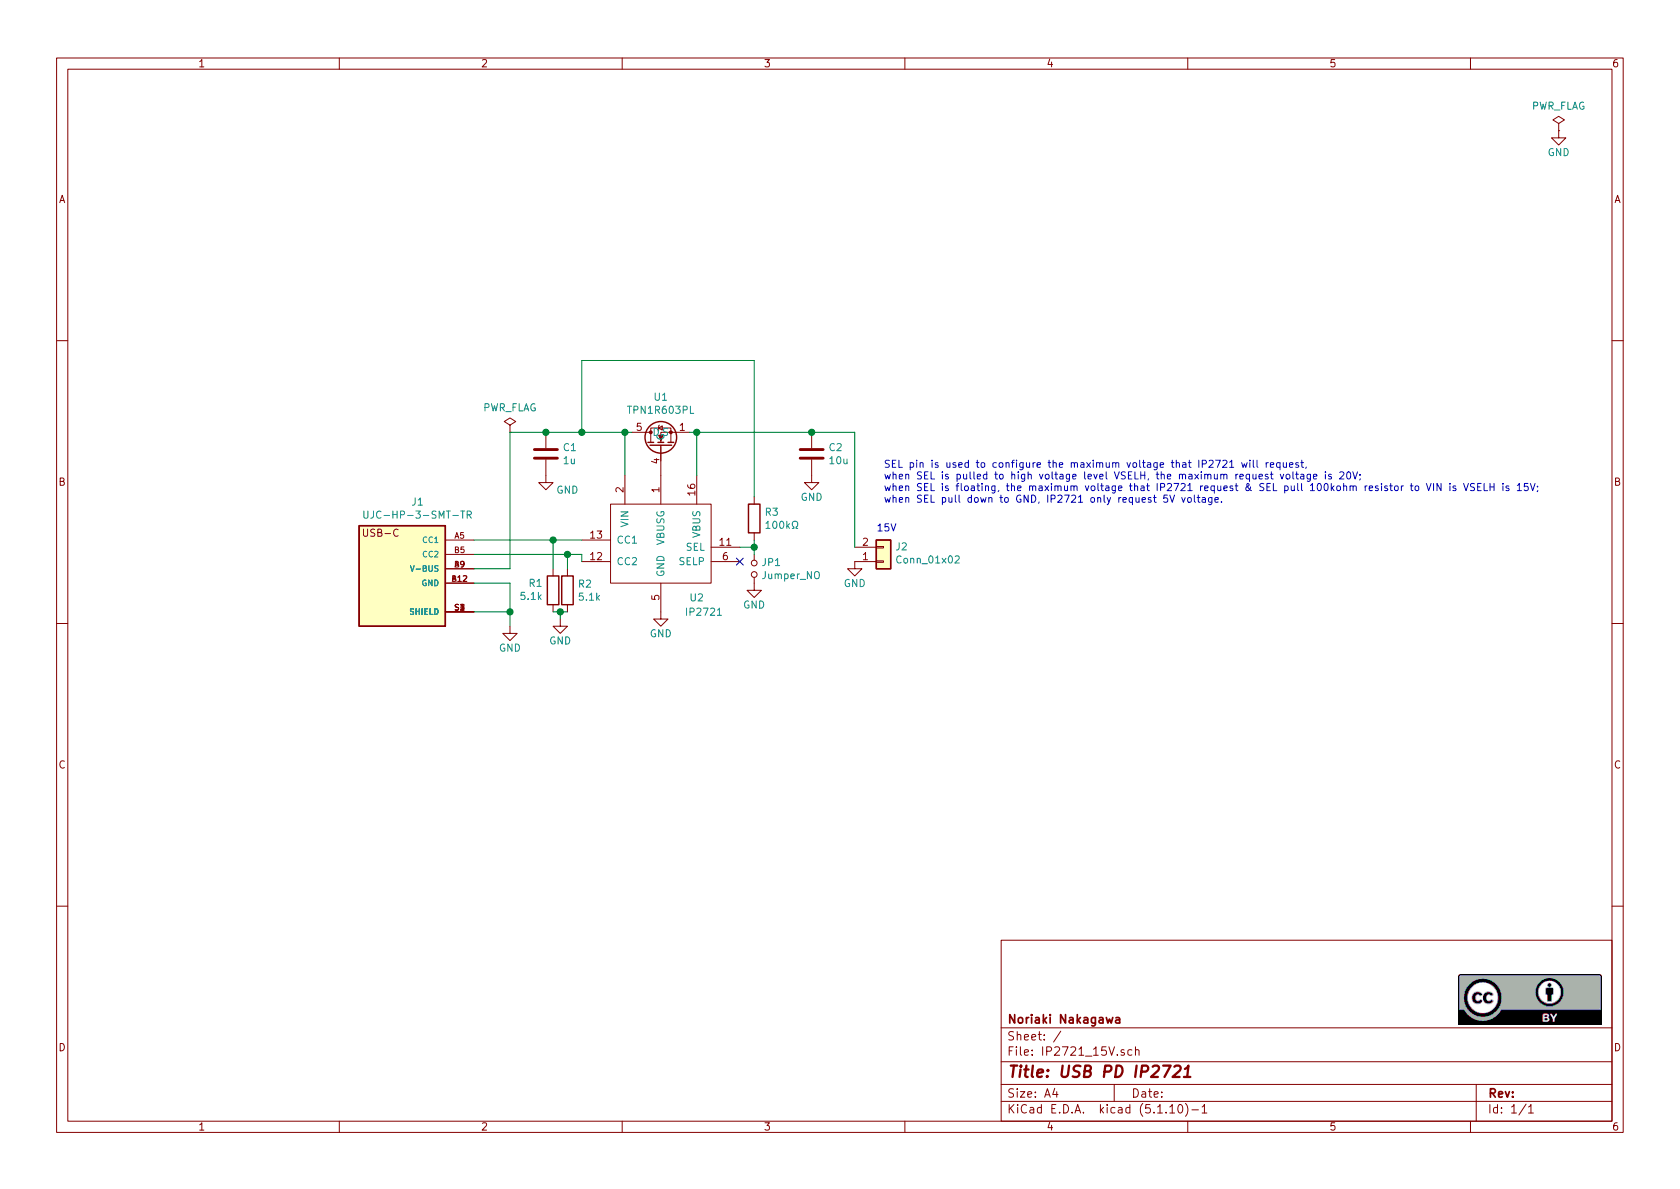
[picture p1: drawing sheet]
EESchema Schematic File Version 4
EELAYER 30 0
EELAYER END
$Descr A4 11693 8268
encoding utf-8
Sheet 1 1
Title "USB PD IP2721"
Date ""
Rev ""
Comp "Noriaki Nakagawa"
Comment1 ""
Comment2 ""
Comment3 ""
Comment4 ""
$EndDescr
$Comp
L IP2721:IP2721 U2
U 1 1
P 4600 3750
F 0 "U2" H 4850 3350 50  0000 C CNN
F 1 "IP2721" H 4900 3250 50  0000 C CNN
F 2 "Housings_SSOP:TSSOP-16_4.4x5mm_Pitch0.65mm" H 4550 4350 50  0001 C CNN
F 3 "https://datasheet.lcsc.com/szlcsc/2006111335_INJOINIC-IP2721_C603176.pdf" H 4550 4350 50  0001 C CNN
F 4 "IP2721" H 4600 3750 50  0001 C CNN "#manf"
F 5 "https://m.ja.aliexpress.com/item/4001188999819.html" H 4600 3750 50  0001 C CNN "order_URL"
	1    4600 3750
	1    0    0    -1  
$EndComp
Text Notes 6150 3500 0    50   ~ 0
\nSEL pin is used to configure the maximum voltage that IP2721 will request, \nwhen SEL is pulled to high voltage level VSELH, the maximum request voltage is 20V; \nwhen SEL is floating, the maximum voltage that IP2721 request & SEL pull 100kohm resistor to VIN is VSELH is 15V; \nwhen SEL pull down to GND, IP2721 only request 5V voltage.
$Comp
L power:GND #PWR04
U 1 1
P 4600 4250
F 0 "#PWR04" H 4600 4000 50  0001 C CNN
F 1 "GND" H 4600 4100 50  0000 C CNN
F 2 "" H 4600 4250 50  0001 C CNN
F 3 "" H 4600 4250 50  0001 C CNN
	1    4600 4250
	1    0    0    -1  
$EndComp
$Comp
L UJC-HP-3-SMT-TR:UJC-HP-3-SMT-TR J1
U 1 1
P 2800 3950
F 0 "J1" H 2693 4417 50  0000 C CNN
F 1 "UJC-HP-3-SMT-TR" H 2693 4326 50  0000 C CNN
F 2 "CUI_UJC-HP-3-SMT-TR" H 2400 3350 50  0001 L BNN
F 3 "https://www.cuidevices.com/product/resource/ujc-hp-3-smt-tr.pdf" H 2800 3950 50  0001 L BNN
F 4 "UJC-HP-3-SMT-TR" H 2850 3150 50  0001 C CNN "#manf"
F 5 "https://akizukidenshi.com/catalog/g/gC-16438/?customer=z" H 3350 3250 50  0001 C CNN "order_URL"
	1    2800 3950
	-1   0    0    -1  
$EndComp
NoConn ~ 5150 3900
Wire Wire Line
	3300 3750 3850 3750
Wire Wire Line
	3300 3850 3950 3850
Wire Wire Line
	4050 3850 4050 3900
$Comp
L Connector_Generic:Conn_01x02 J2
U 1 1
P 6150 3900
F 0 "J2" H 6230 3800 50  0000 L CNN
F 1 "Conn_01x02" H 6230 3891 50  0000 L CNN
F 2 "Pin_Headers:Pin_Header_Straight_1x02_Pitch2.54mm" H 6150 3900 50  0001 C CNN
F 3 "~" H 6150 3900 50  0001 C CNN
	1    6150 3900
	1    0    0    1   
$EndComp
$Comp
L power:GND #PWR06
U 1 1
P 5950 3900
F 0 "#PWR06" H 5950 3650 50  0001 C CNN
F 1 "GND" H 5950 3750 50  0000 C CNN
F 2 "" H 5950 3900 50  0001 C CNN
F 3 "" H 5950 3900 50  0001 C CNN
	1    5950 3900
	1    0    0    -1  
$EndComp
$Comp
L power:GND #PWR01
U 1 1
P 3550 4350
F 0 "#PWR01" H 3550 4100 50  0001 C CNN
F 1 "GND" H 3550 4200 50  0000 C CNN
F 2 "" H 3550 4350 50  0001 C CNN
F 3 "" H 3550 4350 50  0001 C CNN
	1    3550 4350
	1    0    0    -1  
$EndComp
Wire Wire Line
	3550 4050 3550 4250
Connection ~ 3550 4250
Wire Wire Line
	3550 4250 3550 4350
Wire Wire Line
	3300 3950 3550 3950
Wire Wire Line
	3550 3000 3800 3000
Wire Wire Line
	5950 3000 5650 3000
Wire Wire Line
	4400 3000 4350 3000
Wire Wire Line
	4350 3000 4350 3300
Wire Wire Line
	4800 3000 4850 3000
Wire Wire Line
	4850 3000 4850 3300
Wire Wire Line
	3300 4050 3550 4050
Wire Wire Line
	3300 4250 3550 4250
Text Notes 6100 3700 0    50   ~ 0
15V
$Comp
L Device:R R2
U 1 1
P 3950 4100
F 0 "R2" H 4020 4146 50  0000 L CNN
F 1 "5.1k" H 4020 4055 50  0000 L CNN
F 2 "Resistors_SMD:R_0603" V 3880 4100 50  0001 C CNN
F 3 "~" H 3950 4100 50  0001 C CNN
	1    3950 4100
	1    0    0    -1  
$EndComp
$Comp
L Device:R R1
U 1 1
P 3850 4100
F 0 "R1" H 3920 4054 50  0000 L CNN
F 1 "5.1k" H 3920 4145 50  0000 L CNN
F 2 "Resistors_SMD:R_0603" V 3780 4100 50  0001 C CNN
F 3 "~" H 3850 4100 50  0001 C CNN
	1    3850 4100
	-1   0    0    1   
$EndComp
$Comp
L power:GND #PWR03
U 1 1
P 3900 4300
F 0 "#PWR03" H 3900 4050 50  0001 C CNN
F 1 "GND" H 3900 4150 50  0000 C CNN
F 2 "" H 3900 4300 50  0001 C CNN
F 3 "" H 3900 4300 50  0001 C CNN
	1    3900 4300
	1    0    0    -1  
$EndComp
Wire Wire Line
	3850 4250 3900 4250
Wire Wire Line
	3900 4300 3900 4250
Connection ~ 3900 4250
Wire Wire Line
	3900 4250 3950 4250
Wire Wire Line
	3850 3950 3850 3750
Connection ~ 3850 3750
Wire Wire Line
	3850 3750 4050 3750
Wire Wire Line
	3950 3950 3950 3850
Connection ~ 3950 3850
Wire Wire Line
	3950 3850 4050 3850
$Comp
L Device:C C2
U 1 1
P 5650 3150
F 0 "C2" H 5765 3196 50  0000 L CNN
F 1 "10u" H 5765 3105 50  0000 L CNN
F 2 "Capacitors_SMD:C_0603" H 5688 3000 50  0001 C CNN
F 3 "" H 5650 3150 50  0001 C CNN
F 4 "https://akizukidenshi.com/catalog/g/gP-13161/" H 5650 3150 50  0001 C CNN "order_URL"
	1    5650 3150
	1    0    0    -1  
$EndComp
$Comp
L power:GND #PWR05
U 1 1
P 5650 3300
F 0 "#PWR05" H 5650 3050 50  0001 C CNN
F 1 "GND" H 5650 3150 50  0000 C CNN
F 2 "" H 5650 3300 50  0001 C CNN
F 3 "" H 5650 3300 50  0001 C CNN
	1    5650 3300
	1    0    0    -1  
$EndComp
$Comp
L Device:C C1
U 1 1
P 3800 3150
F 0 "C1" H 3915 3196 50  0000 L CNN
F 1 "1u" H 3915 3105 50  0000 L CNN
F 2 "Capacitors_SMD:C_0603" H 3838 3000 50  0001 C CNN
F 3 "~" H 3800 3150 50  0001 C CNN
F 4 "https://akizukidenshi.com/catalog/g/gP-14526/" H 3800 3150 50  0001 C CNN "order_URL"
	1    3800 3150
	1    0    0    -1  
$EndComp
$Comp
L power:GND #PWR02
U 1 1
P 3800 3300
F 0 "#PWR02" H 3800 3050 50  0001 C CNN
F 1 "GND" H 3950 3200 50  0000 C CNN
F 2 "" H 3800 3300 50  0001 C CNN
F 3 "" H 3800 3300 50  0001 C CNN
	1    3800 3300
	1    0    0    -1  
$EndComp
Connection ~ 3800 3000
Connection ~ 4350 3000
Connection ~ 4850 3000
Wire Wire Line
	5950 3000 5950 3800
Wire Wire Line
	3550 3000 3550 3950
Wire Wire Line
	3800 3000 4050 3000
$Comp
L IP2721_15V-rescue:TPN1R603PL-TPN1R603PL U1
U 1 1
P 4350 3050
F 0 "U1" V 4642 2800 50  0000 C CNN
F 1 "TPN1R603PL" V 4551 2800 50  0000 C CNN
F 2 "TPN1R603PL:TPN1R603PL" H 4350 3050 50  0001 C CNN
F 3 "https://akizukidenshi.com/download/ds/Toshiba/TPN1R603PL_datasheet_ja_20191018.pdf" H 4350 3050 50  0001 C CNN
F 4 "TPN1R603PLL1Q" H 4350 3050 50  0001 C CNN "#manf"
F 5 "https://akizukidenshi.com/catalog/g/gI-16414/" H 4350 3050 50  0001 C CNN "order_URL"
	1    4350 3050
	0    -1   -1   0   
$EndComp
$Comp
L power:PWR_FLAG #FLG0101
U 1 1
P 10850 900
F 0 "#FLG0101" H 10850 975 50  0001 C CNN
F 1 "PWR_FLAG" H 10850 1073 50  0000 C CNN
F 2 "" H 10850 900 50  0001 C CNN
F 3 "~" H 10850 900 50  0001 C CNN
	1    10850 900 
	1    0    0    -1  
$EndComp
$Comp
L power:PWR_FLAG #FLG0102
U 1 1
P 3550 3000
F 0 "#FLG0102" H 3550 3075 50  0001 C CNN
F 1 "PWR_FLAG" H 3550 3173 50  0000 C CNN
F 2 "" H 3550 3000 50  0001 C CNN
F 3 "~" H 3550 3000 50  0001 C CNN
	1    3550 3000
	1    0    0    -1  
$EndComp
$Comp
L power:GND #PWR0101
U 1 1
P 10850 900
F 0 "#PWR0101" H 10850 650 50  0001 C CNN
F 1 "GND" H 10850 750 50  0000 C CNN
F 2 "" H 10850 900 50  0001 C CNN
F 3 "" H 10850 900 50  0001 C CNN
	1    10850 900 
	1    0    0    -1  
$EndComp
$Comp
L power:GND #PWR07
U 1 1
P 5250 4050
F 0 "#PWR07" H 5250 3800 50  0001 C CNN
F 1 "GND" H 5250 3900 50  0000 C CNN
F 2 "" H 5250 4050 50  0001 C CNN
F 3 "" H 5250 4050 50  0001 C CNN
	1    5250 4050
	1    0    0    -1  
$EndComp
Wire Wire Line
	5250 2500 4050 2500
Wire Wire Line
	4050 2500 4050 3000
Connection ~ 4050 3000
Wire Wire Line
	4050 3000 4350 3000
$Comp
L Device:R R3
U 1 1
P 5250 3600
F 0 "R3" H 5320 3646 50  0000 L CNN
F 1 "100kΩ" H 5320 3555 50  0000 L CNN
F 2 "Capacitors_SMD:C_0603" V 5180 3600 50  0001 C CNN
F 3 "~" H 5250 3600 50  0001 C CNN
	1    5250 3600
	1    0    0    -1  
$EndComp
Connection ~ 5650 3000
Wire Wire Line
	4850 3000 5650 3000
$Comp
L Device:Jumper_NO_Small JP1
U 1 1
P 5250 3950
F 0 "JP1" V 5204 3998 50  0000 L CNN
F 1 "Jumper_NO" V 5295 3998 50  0000 L CNN
F 2 "SolderJumper:SolderJumper-2_P1.3mm_Open_RoundedPad1.0x1.5mm" H 5250 3950 50  0001 C CNN
F 3 "~" H 5250 3950 50  0001 C CNN
	1    5250 3950
	0    1    1    0   
$EndComp
Wire Wire Line
	5250 2500 5250 3450
Wire Wire Line
	5150 3800 5250 3800
Wire Wire Line
	5250 3800 5250 3850
Wire Wire Line
	5250 3800 5250 3750
Connection ~ 5250 3800
$EndSCHEMATC
